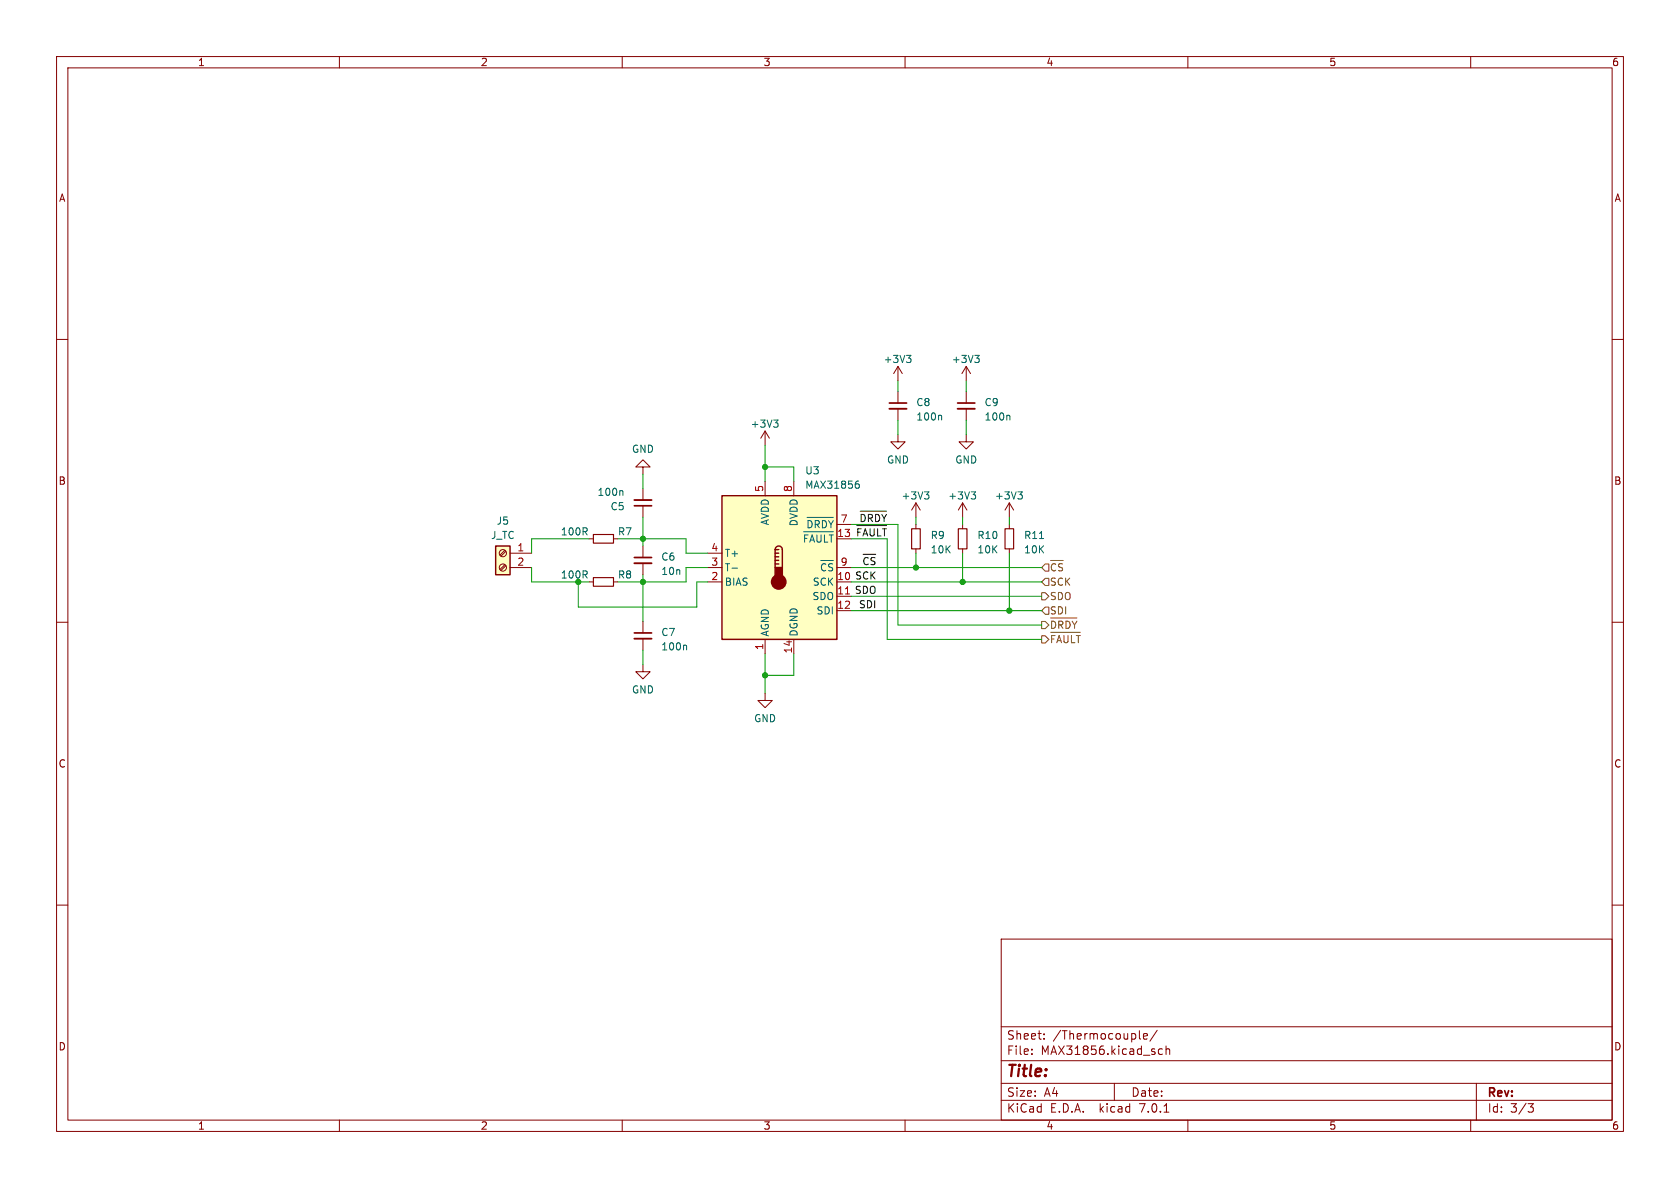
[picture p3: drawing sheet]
<svg xmlns="http://www.w3.org/2000/svg" width="297mm" height="210mm" viewBox="0 0 297 210" stroke-linecap="round" stroke-linejoin="round" font-family="sans-serif">
<g fill="none" stroke="#840000" stroke-width=".18">
<path d="M10 10h277v190h-277zM12 12h273v186h-273zM60 10v2M110 10v2M160 10v2M210 10v2M260 10v2M10 60h2M285 60h2M135.3 76.2v2.5M135.3 76.2l-.8 1.3M135.3 76.2l.7 1.3"/>
<path d="M158.7 76.8v1.3h1.3l-1.3 1.3-1.2-1.3h1.2M158.7 64.8v2.5M158.7 69.2v2M158.7 72.3v2M158.7 64.8l-.7 1.2M158.7 64.8l.8 1.2M170.8 76.8v1.3h1.3l-1.3 1.3-1.3-1.3h1.3M170.8 64.8l-.7 1.2M170.8 64.8v2.5M170.8 69.2v2M170.8 72.3v2M170.8 64.8l.8 1.2"/>
<path d="M89.3 99.8l-.9 .9M89.3 97.3l-.9 .8M89.4 100l-.8 .8M89.4 97.5l-.8 .8M90.2 97.8h3.8M104.1 95.3h.8M108.5 95.3h.7M113.7 82.6h1.2l-1.2-1.3-1.3 1.3h1.3v1.2M113.7 86.4v2M113.7 89.4v2M113.7 96.5v2.1M113.7 99.6v2"/>
<path d="M125.1 97.8h2.5M135.3 85.1v2.5M140.3 85.1v2.5M148 95.3h2.5M148 92.7h2.5M161.9 88.9v2.5M161.9 92.7v.8M161.9 97v.8M161.9 88.9l-.7 1.3M161.9 88.9l.8 1.3M170.2 88.9v2.5M170.2 92.7v.8"/>
<path d="M170.2 97v.8M170.2 88.9l-.8 1.3M170.2 88.9l.7 1.3M178.4 88.9l-.7 1.3M178.4 88.9v2.5M178.4 92.7v.8M178.4 97v.8M178.4 88.9l.8 1.3M10 110h2M90.2 100.3h3.8M104.1 102.9h.8M108.5 102.9h.7"/>
<path d="M113.7 117.5v1.2h1.2l-1.2 1.3-1.3-1.3h1.3M113.7 109.9v2M113.7 112.9v2M125.1 100.3h2.5M125.1 102.9h2.5M135.3 113v2.6M140.3 113v2.6M148 100.3h2.5M148 108h2.5M285 110h2M135.3 122.6v1.2h1.2l-1.2 1.3-1.3-1.3h1.3M10 160h2"/>
<path d="M285 160h2M177 166h108v32h-108zM60 198v2M110 198v2M160 198v2M177 194.5h108M177 191.5h108M177 187.5h108M177 181.5h108M182.4 186.3v.1M182.4 185.5v.1M184.6 183.6v.1"/>
<path d="M184.6 182.8v.1M197 191.5v3M201.4 183.5l.2 .2M202.1 183.2l.8-.1-.1-.3-.4-.1-.3 .2 .1 .7h.6M204.6 182.1l-1.3 2M204.8 186.1l.3 .3 .4-.1M205.5 185.5l-.4-.1-.3 .3M205.8 196.6h.8M206.1 185.5l.3-.1 .3 .1 .1 .9M206.1 184.9v1.5M210 198v2M260 198v2"/>
<path d="M261 191.5v6.5M270.1 195.1h1l-.5 .6 .4 .1 .1 .5-.3 .3h-.4"/>
<circle cx="88.9" cy="97.8" r=".63"/>
<circle cx="88.9" cy="100.3" r=".63"/>
</g>
<g fill="#ffffc2" stroke="#ffffc2" stroke-width=".18">
<path d="M87.6 96.5h2.6v5.1h-2.6z"/>
<path d="M127.6 87.6h20.4v25.4h-20.4z"/>
</g>
<path d="M87.6 96.5h2.6v5.1h-2.6zM127.6 87.6h20.4v25.4h-20.4zM137 97.2a.64 .64 0 0 1 .7-.7 .64 .64 0 0 1 .6 .7v3.1M137 99.7h.7M137 99.1h.7M137 98.4h.7M137 97.8h.7M137 97.2v3.1M137 97.2h.7" fill="none" stroke="#840000" stroke-width=".25"/>
<g fill="none" stroke="#006464" stroke-width=".18">
<path d="M136.8 74.2h.8l-.5 .5M137.3 74.7l.3 .3v.3l-.3 .2M160.3 62.8h.7l-.4 .5M160.8 63.3l.2 .2v.3l-.2 .3M166.3 73.4l.2 .2v.7M172.3 62.8h.8l-.4 .5M172.9 63.3l.2 .2v.3l-.2 .3M178.4 73.4l.1 .2v.7M109.9 86.7l.2 .2v.7M142.1 94h5.2M142.2 94.6v1.2M142.7 91.5h4.6"/>
<path d="M143.2 95.8l.4-1.2 .4 1.2M143.5 92.3l-.2-.2-.4-.1v1.3M144.4 94.6v1M144.8 92.3l-.2-.3h-.5v1.3M145.1 99.1h2.2M145.1 94.6v1M145.8 94.6v1.2M146 99.8l-.4-.2-.3 .4M146.1 92.3l-.2-.2-.5-.1v1.3M146.5 92l.4 .7 .4-.7M147 94.6v1.2M147.2 99.7l-.5-.1-.2 .3"/>
<path d="M151.4 85.5h.3l.2 .3v.4l-.5 .1M151.6 85h.2M163.4 86.9h.8l-.4 .5M164 87.4l.2 .3v.3l-.2 .2M171.7 86.9h.8l-.4 .5M172.2 87.4l.3 .3v.3l-.3 .2M179.9 86.9h.8l-.4 .5M180.5 87.4l.2 .3v.3l-.2 .2M121.2 114l.2 .2v.7M129.4 100.4h1"/>
</g>
<path d="M104.9 94.5h3.6v1.5h-3.6zM161.2 93.5h1.5v3.5h-1.5zM169.4 93.5h1.5v3.5h-1.5zM177.7 93.5h1.5v3.5h-1.5zM104.9 102.1h3.6v1.5h-3.6z" fill="none" stroke="#840000" stroke-width=".2"/>
<path d="M157.2 72.3h3.1M169.3 72.3h3M112.1 99.6h3.1M112.1 88.4h3.1M112.1 112.9h3.1" fill="none" stroke="#840000" stroke-width=".33"/>
<path d="M157.2 71.2h3.1M169.3 71.2h3M112.1 98.6h3.1M112.1 89.4h3.1M112.1 111.9h3.1" fill="none" stroke="#840000" stroke-width=".3"/>
<g fill="#840000" stroke="#840000" stroke-width=".25">
<path d="M137 100.3h1.3v1.9h-1.3z"/>
<circle cx="137.7" cy="102.9" r="1.27"/>
</g>
<g fill="none" stroke="#725600" stroke-width=".18">
<path d="M184.8 99.7h.6v1.3h-.6l-.7-.7zM185.7 99.1h2.3M186.6 99.8l-.3-.2-.4 .4M187.8 99.7l-.4-.1-.3 .3M184.1 109.9h.7l.6 .6-.6 .6h-.7zM184.1 104.8h.7l.6 .6-.6 .6h-.7zM184.1 112.4h.7l.6 .6-.6 .7h-.7zM184.8 107.3h.6v1.3h-.6l-.7-.6zM184.8 102.2h.6v1.3h-.6l-.7-.6zM185.7 109.2h4.7M185.7 111.8h5.3M185.9 112.3v1.3"/>
<path d="M186.6 110.1l-.2-.2-.5-.1v1.3M186.8 113.6l.4-1.3 .5 1.3M187.9 110l-.2-.2h-.5v1.3M188.1 112.3v1.1M188.8 112.3v1.1M189.1 110.1l-.2-.2-.4-.1v1.3M189.4 112.3v1.3M189.5 109.8l.5 .7 .4-.7M190.6 112.3v1.3"/>
</g>
<path d="M151.5 92.9h5.2M152.1 90.4h4.6M152.6 98h2.2" fill="none" stroke="#0f0f0f" stroke-width=".18"/>
<g fill="none" stroke="#009600" stroke-width=".18">
<path d="M135.3 78.7v6.4M158.7 67.3v1.9M158.7 74.3v2.5M170.8 67.3v1.9M170.8 74.3v2.5M104.1 95.3h-10.1v2.5M109.2 95.3h12.1v2.5h3.8M113.7 83.8v2.6M113.7 91.4v5.1M135.3 82.6h5v2.5M150.5 95.3h6.3v17.7h27.3M150.5 92.7h8.2v17.8h25.4"/>
<path d="M161.9 91.4v1.3M161.9 97.8v2.5M170.2 91.4v1.3M170.2 97.8v5.1M178.4 91.4v1.3M178.4 97.8v10.2M94 100.3v2.6h10.1M102.2 102.9v4.4h21v-4.4h1.9M113.7 101.6v8.3M113.7 114.9v2.6M125.1 100.3h-3.8v2.6h-12.1M135.3 115.6v7"/>
<path d="M140.3 115.6v3.8h-5M150.5 102.9h33.6M150.5 105.4h33.6M150.5 100.3h33.6M150.5 108h33.6"/>
</g>
<g fill="#009600" stroke="#009600" stroke-width=".18">
<circle cx="178.4" cy="108" r=".46"/>
<circle cx="161.9" cy="100.3" r=".46"/>
<circle cx="170.2" cy="102.9" r=".46"/>
<circle cx="135.3" cy="82.6" r=".46"/>
<circle cx="113.7" cy="95.3" r=".46"/>
<circle cx="113.7" cy="102.9" r=".46"/>
<circle cx="102.2" cy="102.9" r=".46"/>
<circle cx="135.3" cy="119.4" r=".46"/>
</g>
<text font-size="2.8" fill="#840000" x="178" y="190.8">Title:</text>
<g font-size="2.1" fill="#840000">
<text x="178" y="183.9">Sheet:</text>
<text x="186.2" y="183.9">/Thermocouple/</text>
<text x="178" y="186.6">File:</text>
<text x="184" y="186.6">MAX31856.kicad_sch</text>
<text x="178" y="196.8">KiCad</text>
<text x="178" y="194">Size:</text>
<text x="184.6" y="194">A4</text>
<text x="185.7" y="196.8">E.D.A.</text>
<text x="194.4" y="196.8">kicad</text>
<text x="200" y="194">Date:</text>
<text x="201.5" y="196.8">7.0.1</text>
<text x="263" y="194.2">Rev:</text>
<text x="263" y="196.8">Id:</text>
<text x="267" y="196.8">3/3</text>
</g>
<g font-size="1.8" fill="#840000">
<text x="35" y="11.8">1</text>
<text x="85" y="11.8">2</text>
<text x="135" y="11.8">3</text>
<text x="185" y="11.8">4</text>
<text x="235" y="11.8">5</text>
<text x="285" y="11.8">6</text>
<text x="10.4" y="35.8">A</text>
<text x="285.4" y="35.8">A</text>
<text x="10.3" y="85.8">B</text>
<text x="285.3" y="85.8">B</text>
<text x="10.3" y="135.8">C</text>
<text x="285.3" y="135.8">C</text>
<text x="10.3" y="185.8">D</text>
<text x="285.3" y="185.8">D</text>
<text x="35" y="199.8">1</text>
<text x="85" y="199.8">2</text>
<text x="135" y="199.8">3</text>
<text x="185" y="199.8">4</text>
<text x="235" y="199.8">5</text>
<text x="285" y="199.8">6</text>
</g>
<g font-size="1.8" fill="#006464">
<text x="156.1" y="64.3">+3V3</text>
<text x="168.2" y="64.3">+3V3</text>
<text x="161.9" y="72">C8</text>
<text x="174" y="72">C9</text>
<text x="132.7" y="75.8">+3V3</text>
<text x="161.9" y="74.5">100n</text>
<text x="174" y="74.5">100n</text>
<text x="111.7" y="80.2">GND</text>
<text x="156.8" y="82.1">GND</text>
<text x="168.8" y="82.1">GND</text>
<text x="105.6" y="87.8">100n</text>
<text x="142.3" y="84">U3</text>
<text x="142.3" y="86.6">MAX31856</text>
<text x="159.3" y="88.5">+3V3</text>
<text x="167.6" y="88.5">+3V3</text>
<text x="175.8" y="88.5">+3V3</text>
<text x="86.8" y="95.4">J_TC</text>
<text x="87.7" y="92.9">J5</text>
<text x="99.1" y="94.8">100R</text>
<text x="107.9" y="90.4">C5</text>
<text x="109.2" y="94.8">R7</text>
<text x="136.1" y="93" transform="rotate(-90 136.1 93)">AVDD</text>
<text x="141.2" y="93.2" transform="rotate(-90 141.2 93.2)">DVDD</text>
<text x="142.4" y="94.1">~{DRDY}</text>
<text x="164.5" y="95.4">R9</text>
<text x="172.7" y="95.4">R10</text>
<text x="181" y="95.4">R11</text>
<text x="116.8" y="99.3">C6</text>
<text x="116.8" y="101.8">10n</text>
<text x="128.1" y="101.2">T-</text>
<text x="128.1" y="98.6">T+</text>
<text x="141.8" y="96.7">~{FAULT}</text>
<text x="144.8" y="101.8">~{CS}</text>
<text x="164.5" y="98">10K</text>
<text x="172.7" y="98">10K</text>
<text x="181" y="98">10K</text>
<text x="99.1" y="102.4">100R</text>
<text x="109.2" y="102.4">R8</text>
<text x="128.1" y="103.7">BIAS</text>
<text x="143.5" y="106.2">SDO</text>
<text x="143.6" y="103.7">SCK</text>
<text x="116.8" y="112.6">C7</text>
<text x="136.1" y="112.5" transform="rotate(-90 136.1 112.5)">AGND</text>
<text x="141.2" y="112.5" transform="rotate(-90 141.2 112.5)">DGND</text>
<text x="144.2" y="108.8">SDI</text>
<text x="116.8" y="115.1">100n</text>
<text x="111.7" y="122.7">GND</text>
<text x="133.3" y="127.8">GND</text>
</g>
<g font-size="1.8" fill="#a90000">
<text x="135" y="87" transform="rotate(-90 135 87)">5</text>
<text x="140.1" y="87" transform="rotate(-90 140.1 87)">8</text>
<text x="148" y="95">13</text>
<text x="148.6" y="92.5">7</text>
<text x="91.4" y="97.5">1</text>
<text x="91.4" y="100.1">2</text>
<text x="125.7" y="100.1">3</text>
<text x="125.7" y="97.5">4</text>
<text x="148.6" y="100.1">9</text>
<text x="125.7" y="102.6">2</text>
<text x="148" y="107.7">12</text>
<text x="135" y="115" transform="rotate(-90 135 115)">1</text>
<text x="140.1" y="115.6" transform="rotate(-90 140.1 115.6)">14</text>
</g>
<g font-size="1.8" fill="#0f0f0f">
<text x="151.2" y="94.9">~{FAULT}</text>
<text x="151.8" y="92.4">~{DRDY}</text>
<text x="152.3" y="100">~{CS}</text>
<text x="148" y="102.6">10 SCK</text>
<text x="148" y="105.2">11 SDO</text>
<text x="151.7" y="107.6">SDI</text>
</g>
<g font-size="1.8" fill="#725600">
<text x="185.6" y="101.8">~{CS}</text>
<text x="185.6" y="106.2">SDO</text>
<text x="185.6" y="103.7">SCK</text>
<text x="185.6" y="111.9">~{DRDY}</text>
<text x="185.6" y="108.8">SDI</text>
<text x="185.6" y="114.5">~{FAULT}</text>
</g>
</svg>
